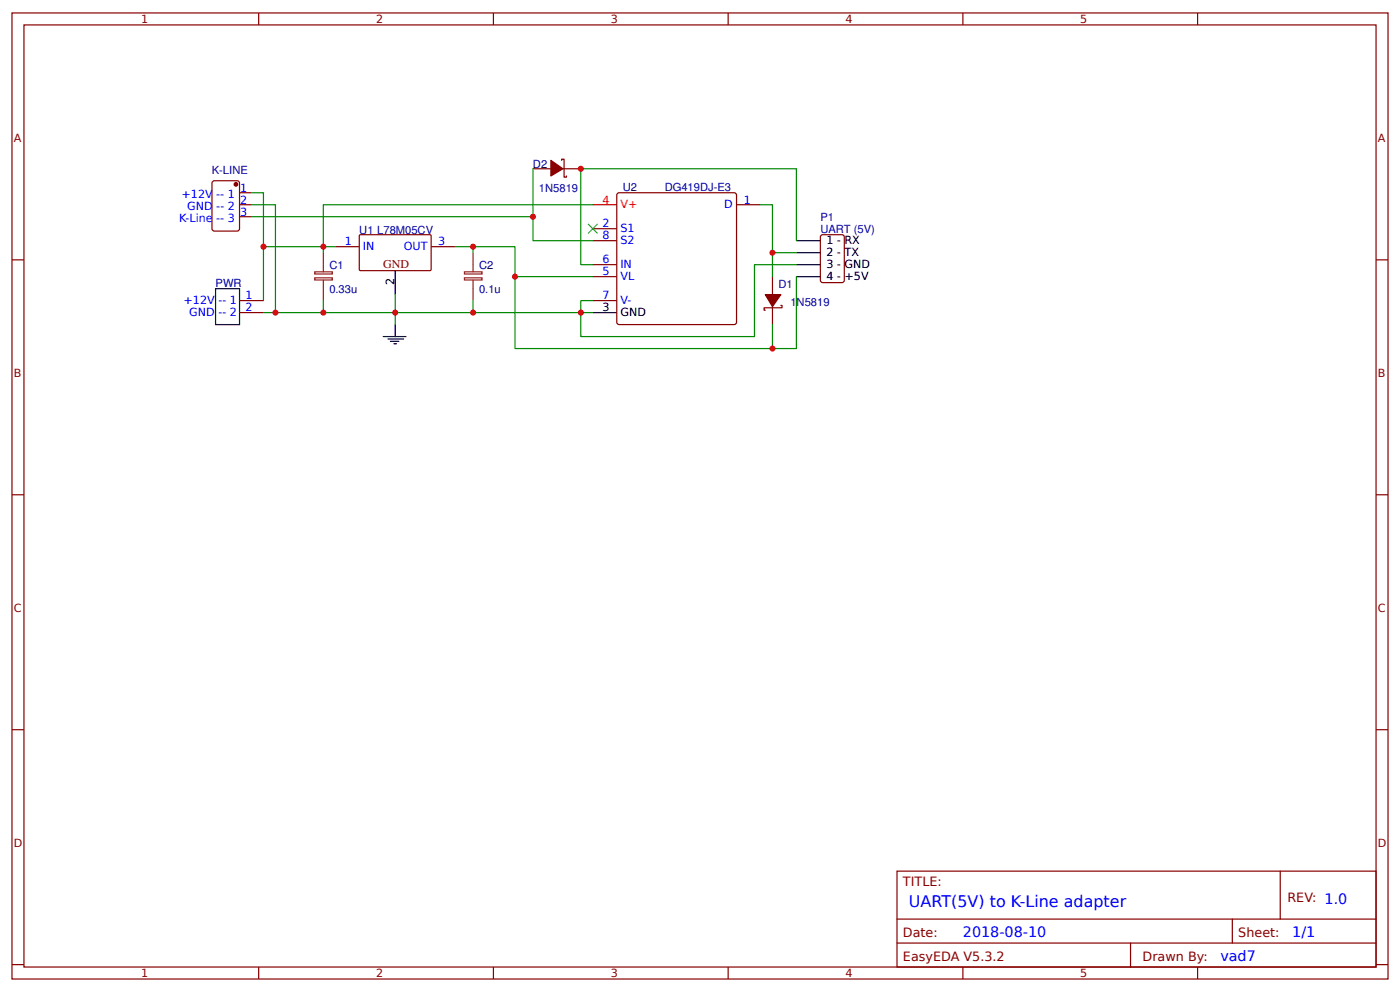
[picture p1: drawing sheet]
<svg xmlns="http://www.w3.org/2000/svg" width="309mm" height="219mm" viewBox="0 0 309 219" stroke-linecap="round" stroke-linejoin="round" font-family="sans-serif">
<g fill="none" stroke="#800" stroke-width=".26">
<path d="M2.6 2.9h304.1v213.2h-304.1zM5.3 5.5h298.7v208h-298.7zM57.1 2.9v2.6M109 2.9v2.6M160.9 2.9v2.6M212.7 2.9v2.6M264.6 2.9v2.6M47.1 40l5.3-.1 .4 .3 .1 10.3-.2 .4-5.3 .1-.5-.2-.1-10.4zM117.7 37.3h4M124.1 35.4v-.3h.5v4h.5v-.3M124.4 37.3h3.9M2.6 57.4h2.7"/>
<path d="M52.9 42.5h2.7M52.9 45.2h2.7M52.9 47.8h2.7M74.1 54.5h5.3M79.4 51.9l.2-.1h15.5l.1 .3v7.5l-.2 .1h-15.5l-.1-.2zM95.2 54.5h5.3M131 50.5h5.3M131 53.1h5.3M131 58.4h5.3M136.5 42.6l25.7-.1 .4 .3 .1 28.3-.2 .5h-25.7l-.5-.2v-28.3zM162.7 45.2h5.3M181.3 52.1l.5-.3h4.2l.5 .3v9.8l-.2 .4-4.5 .1-.5-.3z"/>
<path d="M304 57.4h2.7M52.9 66.4h5.3M52.9 69h5.3M131 66.4h5.3M131 61.1h5.3M170.7 61.1v3.9M170.7 67.7v3.9M172.5 67.4h.3v.5h-4v.6h.3M2.6 109.2h2.7M304 109.2h2.7M2.6 161.1h2.7M304 161.1h2.7"/>
<path d="M198.2 192.3h105.8v21.2h-105.8zM282.8 192.3v10.6M2.6 212.9h2.7M57.1 213.5v2.6M109 213.5v2.6M160.9 213.5v2.6M198.2 202.9h105.8M198.2 208.2h105.8M212.7 213.5v2.6M249.8 208.2v5.3M264.6 213.5v2.6M272.3 202.9v5.3"/>
<path d="M304 212.9h2.7"/>
</g>
<path d="M87.3 59.7v5.3M175.9 53.1h5.3M175.9 55.8h5.3M175.9 58.4h5.3M47.6 63.7h5.3v7.9h-5.3zM84.7 74.3h5M85.7 74.8h3.5M86.3 75.4h1.8M87 75.9h.6M87.3 71.6v2.7M131 69h5.3M175.9 61.1h5.3" fill="none" stroke="#000" stroke-width=".26"/>
<g fill="#800" stroke="#800" stroke-width=".26">
<path d="M169.1 65h3.4l-1.8 2.7z"/>
<path d="M121.7 35.4l2.7 1.9-2.7 1.5z"/>
<circle cx="52.1" cy="40.7" r=".4"/>
</g>
<path d="M71.4 55.8v4.2M104.5 55.8v4.2M69.5 61.3h3.9v.5h-3.9zM69.5 60h3.9v.5h-3.9zM71.4 61.9v4.5M102.6 61.3h3.9v.5h-3.9zM102.6 60h3.9v.5h-3.9zM104.5 61.9v4.5" fill="none" stroke="#8d2323" stroke-width=".26"/>
<g fill="none" stroke="#080" stroke-width=".26">
<path d="M117.7 37.3v15.8h13.3M55.6 42.5h2.6v23.9M55.6 45.2h5.3v23.8M55.6 47.8h62.1M74.1 54.5h-2.7v1.3M100.5 54.5h4v1.3M104.5 54.5h9.3v6.6h17.2M131 45.2h-59.6v9.3h-13.2M168 45.2h2.7v10.6h5.2M170.7 55.8v5.3M175.9 53.1v-15.8h-47.6v21.1h2.7M175.9 58.4h-9.2v15.9h-38.4v-7.9h2.7"/>
<path d="M58.2 69h13.2M71.4 66.4v2.6h15.9v2.6M87.3 65v4h17.2v-2.6M104.5 69h26.5M113.8 61.1v15.8h62.1v-15.8M170.7 71.6v5.3"/>
</g>
<path d="M131 45.2h5.3" fill="none" stroke="#f00" stroke-width=".26"/>
<path d="M129.9 49.4l2.1 2.1zM132 49.4l-2.1 2.1z" fill="#000" stroke="#3c3" stroke-width=".26"/>
<g fill="#c00">
<circle cx="58.2" cy="54.5" r=".66"/>
<circle cx="170.7" cy="76.9" r=".66"/>
<circle cx="113.8" cy="61.1" r=".66"/>
<circle cx="128.3" cy="69" r=".66"/>
<circle cx="104.5" cy="54.5" r=".66"/>
<circle cx="87.3" cy="69" r=".66"/>
<circle cx="71.4" cy="54.5" r=".66"/>
<circle cx="104.5" cy="69" r=".66"/>
<circle cx="128.3" cy="37.3" r=".66"/>
<circle cx="71.4" cy="69" r=".66"/>
<circle cx="170.7" cy="55.8" r=".66"/>
<circle cx="60.9" cy="69" r=".66"/>
<circle cx="117.7" cy="47.8" r=".66"/>
</g>
<text font-size="3.5" fill="#00f" x="200.8" y="200.2">UART(5V) to K-Line adapter</text>
<g font-size="3.2" fill="#00f">
<text x="212.7" y="206.9">2018-08-10</text>
<text x="285.5" y="206.9">1/1</text>
<text x="269.6" y="212.1">vad7</text>
</g>
<g font-size="2.8" fill="#800">
<text x="199.5" y="195.5">TITLE:</text>
<text x="284.4" y="199.2">REV: 1.0</text>
<text x="199.5" y="206.9">Date:</text>
<text x="273.6" y="206.9">Sheet:</text>
<text x="199.5" y="212.1">EasyEDA V5.3.2</text>
<text x="252.4" y="212.1">Drawn By:</text>
</g>
<text font-size="2.6" fill="#800" x="84.7" y="59.2">GND</text>
<g font-size="2.5" fill="#800">
<text x="31.2" y="5.1">1</text>
<text x="83.1" y="5.1">2</text>
<text x="134.9" y="5.1">3</text>
<text x="186.8" y="5.1">4</text>
<text x="238.7" y="5.1">5</text>
<text x="3" y="31.4">A</text>
<text x="304.4" y="31.4">A</text>
<text x="3" y="83.3">B</text>
<text x="304.4" y="83.3">B</text>
<text x="3" y="135.1">C</text>
<text x="304.4" y="135.1">C</text>
<text x="3" y="187">D</text>
<text x="304.4" y="187">D</text>
<text x="31.2" y="215.7">1</text>
<text x="83.1" y="215.7">2</text>
<text x="134.9" y="215.7">3</text>
<text x="186.8" y="215.7">4</text>
<text x="238.7" y="215.7">5</text>
</g>
<g font-size="2.5" fill="#000080">
<text x="46.8" y="38.4">K-LINE</text>
<text x="117.7" y="37.1">D2</text>
<text x="119.1" y="42.4">1N5819</text>
<text x="137.6" y="42.1">U2</text>
<text x="146.8" y="42.1">DG419DJ-E3</text>
<text x="79.4" y="51.7">U1 L78M05CV</text>
<text x="181.2" y="51.4">UART (5V)</text>
<text x="181.2" y="48.8">P1</text>
<text x="72.8" y="59.4">C1</text>
<text x="105.8" y="59.4">C2</text>
<text x="47.6" y="63.3">PWR</text>
<text x="72.8" y="64.6">0.33u</text>
<text x="105.8" y="64.6">0.1u</text>
<text x="172" y="63.6">D1</text>
<text x="174.6" y="67.5">1N5819</text>
</g>
<g font-size="2.5" fill="#00f">
<text x="40.1" y="43.6">+12V -- 1</text>
<text x="41.3" y="46.2">GND -- 2</text>
<text x="53" y="42.3">1</text>
<text x="53" y="44.9">2</text>
<text x="53" y="47.6">3</text>
<text x="160" y="46">D</text>
<text x="164.3" y="44.9">1</text>
<text x="39.6" y="48.9">K-Line -- 3</text>
<text x="133.1" y="50.2">2</text>
<text x="133.1" y="52.9">8</text>
<text x="137.1" y="51.3">S1</text>
<text x="137.1" y="53.9">S2</text>
<text x="76.2" y="54.2">1</text>
<text x="80.2" y="55.2">IN</text>
<text x="89.2" y="55.2">OUT</text>
<text x="96.8" y="54.2">3</text>
<text x="133.1" y="58.2">6</text>
<text x="137.1" y="59.2">IN</text>
<text x="133.1" y="60.8">5</text>
<text x="137.1" y="61.9">VL</text>
<text x="40.6" y="67.2">+12V -- 1</text>
<text x="41.8" y="69.8">GND -- 2</text>
<text x="54.2" y="66.1">1</text>
<text x="54.2" y="68.7">2</text>
<text x="133.1" y="66.1">7</text>
<text x="137.1" y="67.2">V-</text>
</g>
<g font-size="2.5" fill="#f00">
<text x="133.1" y="44.9">4</text>
<text x="137.1" y="46">V+</text>
</g>
<g font-size="2.5">
<text x="182.6" y="53.9">1 - RX</text>
<text x="182.6" y="56.6">2 - TX</text>
<text x="182.6" y="59.2">3 - GND</text>
<text x="87" y="62.9" transform="rotate(-90 87 62.9)">2</text>
<text x="182.6" y="61.9">4 - +5V</text>
<text x="133.1" y="68.7">3</text>
<text x="137.1" y="69.8">GND</text>
</g>
</svg>
